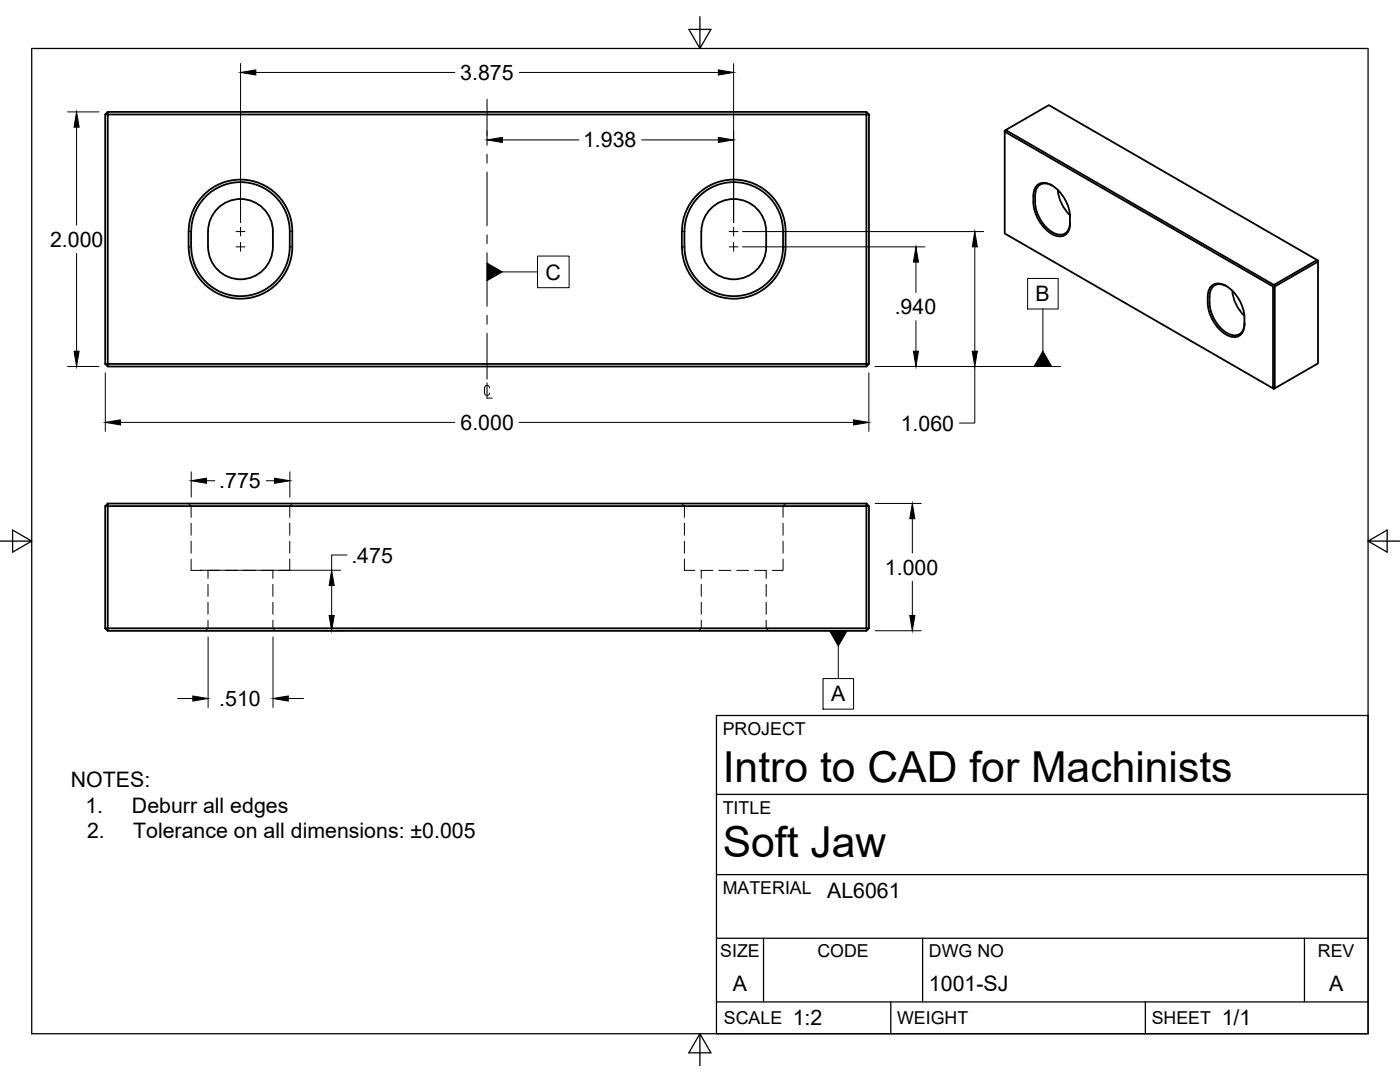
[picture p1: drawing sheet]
<svg xmlns="http://www.w3.org/2000/svg" width="279mm" height="216mm" viewBox="0 0 279 216" stroke-linecap="round" stroke-linejoin="round" font-family="sans-serif">
<!-- layer: Visible -->
<g fill="none" stroke="#000" stroke-width=".36">
<path d="M21 22.8l.5-.5v.5zM21 22.8v49.8M21.5 22.8h151.4v49.8h-151.4zM21.5 22.3h151.4M139.9 38.8a9.8 9.8 0 0 1 10.6-1.6 9.8 9.8 0 0 1 5.8 9 13.6 13.6 0 0 1-1.2 7.7 9.8 9.8 0 0 1-11 4.9 9.8 9.8 0 0 1-7.5-9.6 13.6 13.6 0 0 1 1.2-7.6l.6-1zM173.4 22.8h-.5v-.5l.5 .5v49.8M200.5 26.3l53.6 30.9v20.3l-53.6-30.9zM200.5 26.1l.2-.1-.2 .3zM200.7 26l8.6-5 53.5 30.9-8.6 5zM206.2 39.1v1.2M206.2 39.1a2.24 2.24 0 0 1 1.1-2.4 2.24 2.24 0 0 1 2.6 .3 8.1 8.1 0 0 1 3.4 9 2.18 2.18 0 0 1-3.4 .7 8.1 8.1 0 0 1-3.7-6.4M206.6 39.1v1.2"/>
<path d="M210 37a2.11 2.11 0 0 0-2.4-.1 2.11 2.11 0 0 0-1 2.2M211.1 37.9a7.9 7.9 0 0 0 2.4 5M37.6 46.2v3.1M37.7 46.2a10.3 10.3 0 0 1 10.3-10.4 10.3 10.3 0 0 1 10.3 10.4 14.1 14.1 0 0 1-1.2 7.9 10.3 10.3 0 0 1-11.6 5.2 10.3 10.3 0 0 1-7.8-10.1M38.1 46.2v3.1M38.2 46.2a9.8 9.8 0 0 1 9.8-9.9 9.8 9.8 0 0 1 9.8 9.9 13.6 13.6 0 0 1-1.1 7.7 9.8 9.8 0 0 1-11.1 4.9 9.8 9.8 0 0 1-7.4-9.6M43.8 41.3a6.5 6.5 0 0 1 6.9-1 6.5 6.5 0 0 1 3.8 5.9 9.9 9.9 0 0 1-1.1 6.6 6.5 6.5 0 0 1-7.2 2.7 6.5 6.5 0 0 1-4.7-6.3 9.9 9.9 0 0 1 1.1-6.5zM136.1 46.2v3.1M136.1 46.2a10.3 10.3 0 0 1 10.3-10.4 10.3 10.3 0 0 1 10.4 10.4 14.1 14.1 0 0 1-1.2 7.9 10.3 10.3 0 0 1-11.7 5.2 10.3 10.3 0 0 1-7.8-10.1M140 46.2v3.1M140 46.2a6.5 6.5 0 0 1 6.4-6.5 6.5 6.5 0 0 1 6.5 6.5 9.9 9.9 0 0 1-1 6.6 6.5 6.5 0 0 1-7.3 2.7 6.5 6.5 0 0 1-4.6-6.3M206.6 40.3a7.4 7.4 0 0 0 4.2 6.4 2.04 2.04 0 0 0 2.8-2.3"/>
<path d="M241.7 57.2a2.64 2.64 0 0 1 3.7 .3 8.2 8.2 0 0 1 2.7 8.6 2.18 2.18 0 0 1-3.4 .7 8.1 8.1 0 0 1-3.4-9.1zM244.8 57.1a2.13 2.13 0 0 0-2.4-.1 2.13 2.13 0 0 0-1 2.2 7.6 7.6 0 0 0 4.2 7.6 2.04 2.04 0 0 0 2.8-2.4M245.9 58a7.9 7.9 0 0 0 2.4 5M254.2 56.9l-.1 .3h.3l8.6-5v20.3l-8.6 5v-20.3zM262.8 51.9l.2 .1v.2zM21 72.6h.5v.5zM21.5 73.1h151.4M172.9 72.6h.5l-.5 .5zM254.1 77.5h.3l-.2 .1zM21 101v24.4M21.5 100.5v.5h-.5zM21.5 101h151.4v24.4h-151.4z"/>
<path d="M21.5 100.5h151.4M172.9 100.5l.5 .5h-.5zM173.4 101v24.4M21 125.4h.5v.5zM21.5 125.9h151.4M172.9 125.4h.5l-.5 .5z"/>
</g>
<!-- layer: Visible Narrow -->
<path d="M37.6 49.3h.5M37.6 46.2h.5M57.8 49.3h.5M57.8 46.2h.5M136.1 49.3h.5M136.1 46.2h.5M156.3 49.3h.5M156.3 46.2h.5" fill="none" stroke="#000" stroke-width=".2"/>
<!-- layer: Hidden -->
<g fill="none" stroke="#000" stroke-width=".2">
<path d="M37.6 100.5l.5 .5v2.2M38.1 111.6v2.2h2.2M38.1 104.4v2.4M38.1 108v2.4M41.4 113.8h2.4M41.5 113.8v1.6M41.5 116.6v2.4M45 113.8h2.4M48.6 113.8h2.4M52.2 113.8h2.3M54.5 113.8v1.6M54.5 116.6v2.4"/>
<path d="M57.8 111.6v2.2h-2.1M57.8 104.4v2.4M57.8 108v2.4M58.3 100.5l-.5 .5v2.2M136.1 100.5l.5 .5v2.2M136.6 111.6v2.2h2.1M136.6 104.4v2.4M136.6 108v2.4M139.9 113.8h2.4M140 113.8v1.6M140 116.6v2.4M143.4 113.8h2.4"/>
<path d="M147 113.8h2.4M150.6 113.8h2.4M152.9 113.8v1.6M152.9 116.6v2.4M156.3 111.6v2.2h-2.1M156.3 104.4v2.4M156.3 108v2.4M156.8 100.5l-.5 .5v2.2M41.5 123.8v1.6l-.5 .5M41.5 120.2v2.4M54.5 123.8v1.6l.5 .5M54.5 120.2v2.4"/>
<path d="M140 123.8v1.6l-.6 .5M140 120.2v2.4M152.9 123.8v1.6l.5 .5M152.9 120.2v2.4"/>
</g>
<!-- layer: Border -->
<path d="M6.3 9.7h266.7v196.6h-266.7zM139.7 3.3v6.4l2.2-3.8h-4.4l2.2 3.8M0 108h6.3l-3.8-2.2v4.4l3.8-2.2M273 108l3.8 2.2v-4.4l-3.8 2.2h6.4M139.7 206.3l-2.2 3.8h4.4l-2.2-3.8v6.3" fill="none" stroke="#000" stroke-width=".25"/>
<!-- layer: Center Lines -->
<g fill="none" stroke="#000" stroke-width=".2">
<path d="M97.2 19.8v9.2M97.2 30.8v1.8M97.2 34.3v10.7M47.1 46.2h1.8M47.1 49.3h1.8M48 45.3v1.8M48 48.4v1.7M97.2 46.8v1.8M97.2 50.4v10.7M145.5 46.2h1.8M145.5 49.3h1.8M146.4 45.3v1.8"/>
<path d="M146.4 48.4v1.7M97.2 62.9v1.8M97.2 66.5v9.2"/>
</g>
<!-- layer: Titleblock -->
<path d="M143 142.8h130v63.5h-130zM143 158.5h130M143 174.5h130M143 199.9h130M143 187.2h130M152.4 187.2v12.7M177.8 199.9v6.4M184.1 187.2v12.7M228.6 199.9v6.4M260.3 187.2v12.7" fill="none" stroke="#000" stroke-width=".25"/>
<!-- layer: Dimensions -->
<g fill="none" stroke="#000" stroke-width=".2">
<path d="M48 12.7v31.7M51.1 14.5h39.7M103.6 14.5h39.8M146.4 12.7v31.7M13.5 22.3h6.2M15.3 25.4v19.5M97.2 26.1v.9M100.2 27.9h15.3M128.1 27.9h15.3M15.3 50.6v19.5M148.2 49.3h36.4M148.2 46.2h48.1"/>
<path d="M182.8 52.3v6.1M194.5 49.3v20.8M13.5 73.1h6.2M21 74.4v11.7M173.4 74.4v11.7M174.7 73.1h21.6M182.8 64v6.1M194.5 73.1v11.3h-3M24.1 84.3h66.7M38.2 94.1v5.1M41.2 95.9h1.7M53.1 95.9h1.7"/>
<path d="M57.8 94.1v5.1M103.6 84.3h66.7M39.9 113.8h28.1M66.2 116.8v6M69.2 110.7h-3v3.1M174.7 100.5h9.2M182.1 103.5v6.8M182.1 116v6.8M35.4 139.4h3.1M41.5 127.1v14.1M54.5 127.1v14.1M57.5 139.4h3.1"/>
<path d="M64.4 125.9h4.6M174.7 125.9h9.2"/>
</g>
<g fill="#000" stroke="#000" stroke-width=".2">
<path d="M48 14.5l3.1-.6v1.1zM143.4 13.9l3 .6-3 .5zM15.3 22.3l.5 3.1h-1zM97.2 27.9l3-.5v1zM143.4 27.4l3 .5-3 .5zM182.8 49.3l.5 3h-1zM194.5 46.2l.6 3.1h-1.1zM14.8 70.1h1l-.5 3zM182.3 70.1h1l-.5 3zM194 70.1h1.1l-.6 3zM21 84.3l3.1-.5v1zM38.2 95.9l3-.5v1z"/>
<path d="M54.8 95.4l3 .5-3 .5zM170.3 83.8l3.1 .5-3.1 .5zM66.2 113.8l.5 3h-1zM182.1 100.5l.5 3h-1zM38.5 138.9l3 .5-3 .5zM54.5 139.4l3-.5v1zM65.7 122.8h1l-.5 3.1zM181.6 122.8h1l-.5 3.1z"/>
</g>
<!-- layer: Annotations -->
<path d="M100.2 54.3h7.1M107.3 51.1h6.3v6.3h-6.3zM205.1 55.6h6.1v6.1h-6.1zM97.2 76.4v3h1M97.7 77.4a.5 .5 0 0 0-.5-.5 .5 .5 0 0 0-.5 .5v1a.51 .51 0 0 0 .5 .5 .51 .51 0 0 0 .5-.5M174.7 73.1h37M208.1 61.7v8.4M164.3 135.4h6v6.1h-6zM167.3 128.9v6.5" fill="none" stroke="#000" stroke-width=".2"/>
<path d="M97.2 52.5l3 1.8-3 1.7zM208.1 70.1l1.8 3h-3.5zM165.5 125.9h3.6l-1.8 3z" fill="#000" stroke="#000" stroke-width=".2"/>
<g font-size="8.5">
<text x="144.3" y="156">Intro to CAD for Machinists</text>
<text x="144.3" y="171">Soft Jaw</text>
</g>
<g font-size="4.3">
<text x="91.9" y="15.9">3.875</text>
<text x="116.4" y="29.4">1.938</text>
<text x="10" y="49.2">2.000</text>
<text x="108.9" y="55.8">C</text>
<text x="178.6" y="62.7">.940</text>
<text x="206.7" y="60.1">B</text>
<text x="91.9" y="85.8">6.000</text>
<text x="179.8" y="85.9">1.060</text>
<text x="43.8" y="97.4">.775</text>
<text x="70.1" y="112.2">.475</text>
<text x="176.6" y="114.7">1.000</text>
<text x="43.8" y="140.9">.510</text>
<text x="165.9" y="140">A</text>
<text x="14.1" y="157.1">NOTES:</text>
<text x="17" y="162.2">1.</text>
<text x="17.4" y="167.3">2.</text>
<text x="26.3" y="162.2">Deburr all edges</text>
<text x="26.6" y="167.3">Tolerance on all dimensions: ±0.005</text>
<text x="165.1" y="179.3">AL6061</text>
<text x="146.3" y="197.7">A</text>
<text x="185.4" y="197.7">1001-SJ</text>
<text x="265.2" y="197.7">A</text>
<text x="158.2" y="204.6">1:2</text>
<text x="243.8" y="204.6">1/1</text>
</g>
<g font-size="3.5">
<text x="144.3" y="146.6">PROJECT</text>
<text x="144.3" y="162.3">TITLE</text>
<text x="144.3" y="178.3">MATERIAL</text>
<text x="143.7" y="191">SIZE</text>
<text x="163.1" y="191">CODE</text>
<text x="185.4" y="191">DWG NO</text>
<text x="263" y="191">REV</text>
<text x="144.5" y="204.4">SCALE</text>
<text x="179" y="204.4">WEIGHT</text>
<text x="229.8" y="204.4">SHEET</text>
</g>
</svg>
